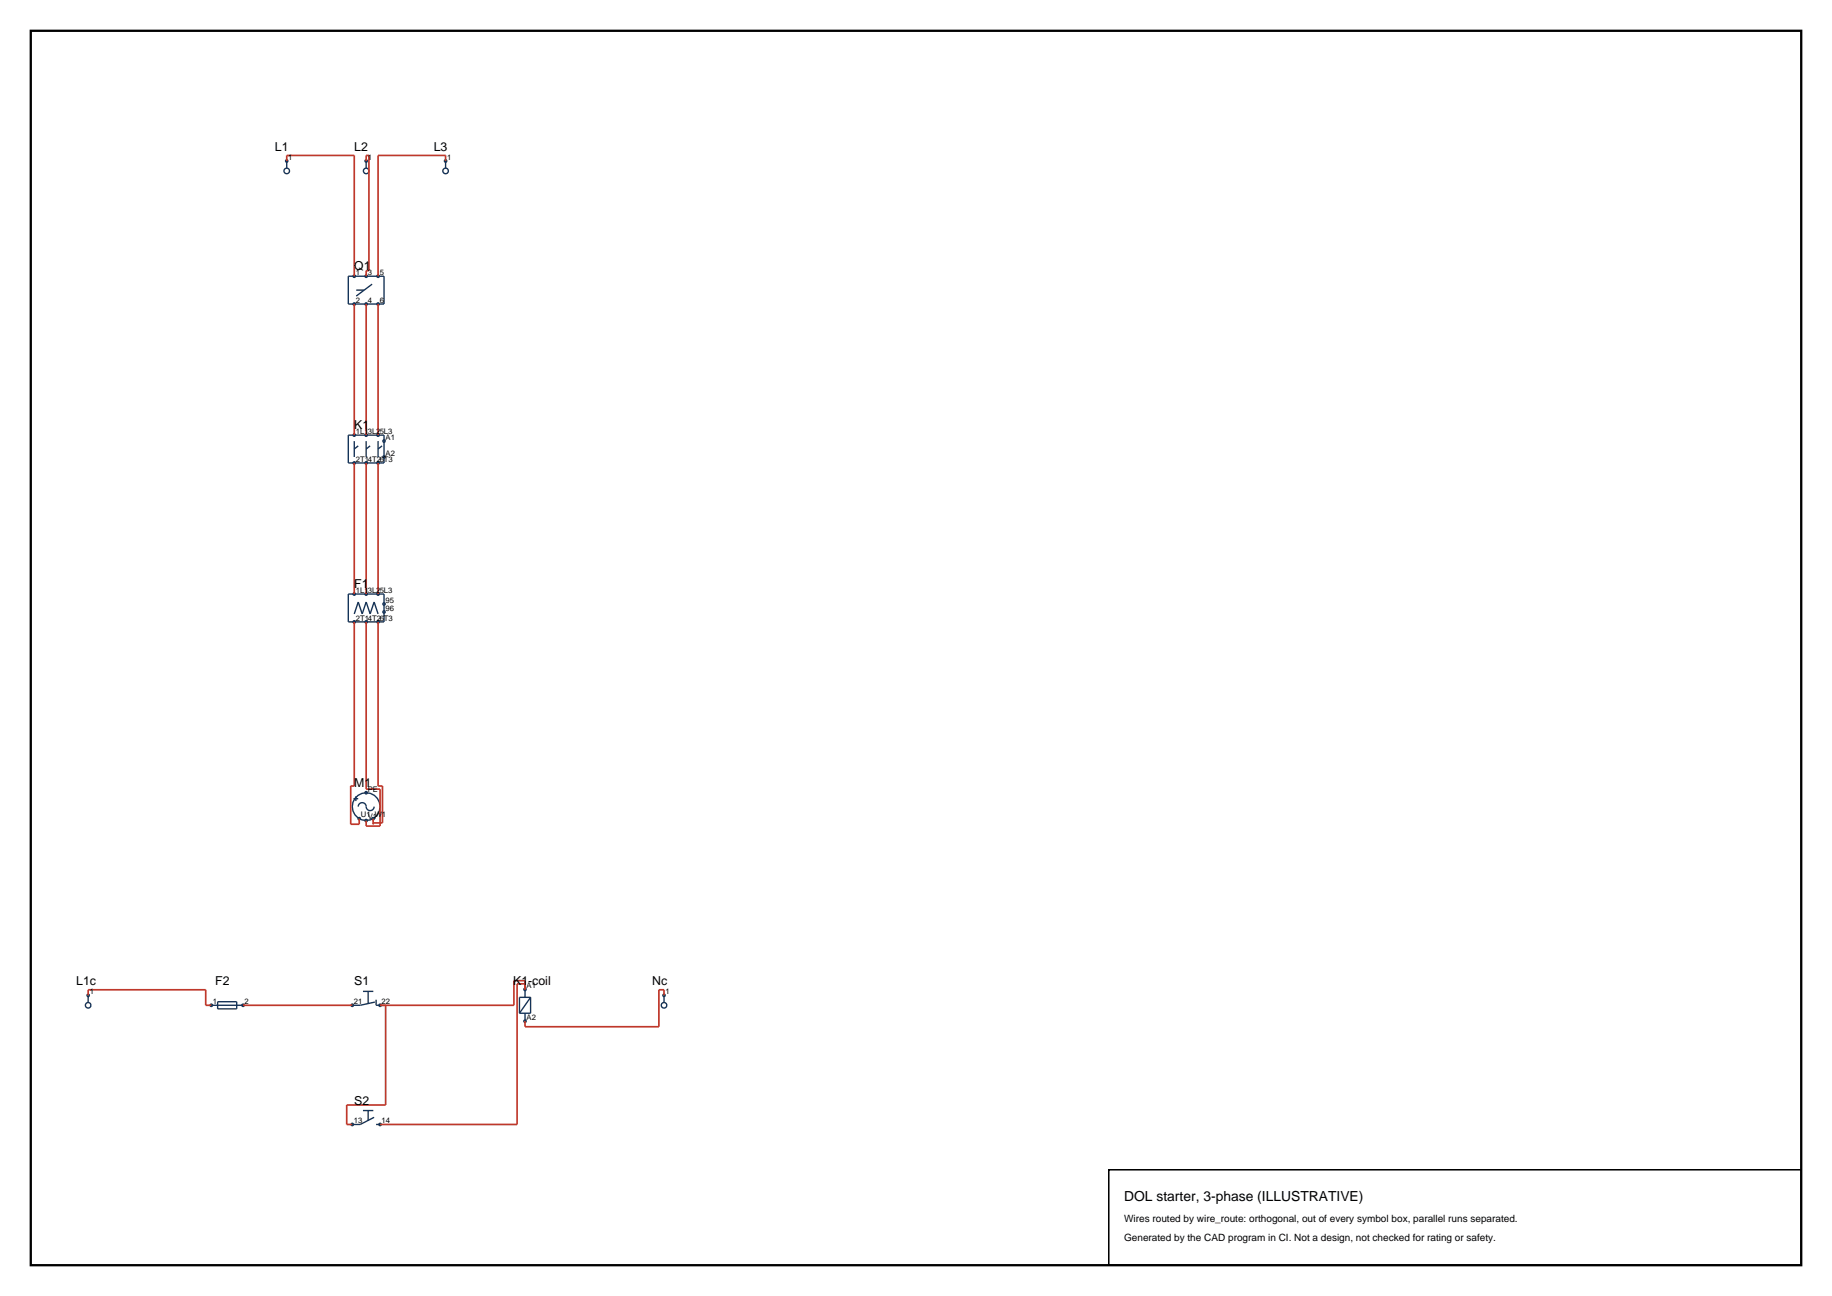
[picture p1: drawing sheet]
<svg xmlns="http://www.w3.org/2000/svg" width="420mm" height="297mm" viewBox="0 0 420 297" stroke-linecap="round" stroke-linejoin="round" font-family="sans-serif">
<path d="M7.1 7.1h405.8v282.8h-405.8z" fill="none" stroke="#000" stroke-width=".53"/>
<g fill="none" stroke="#143359" stroke-width=".32">
<path d="M65.7 36.9v1.6M83.9 36.9v1.6M102.2 36.9v1.6M79.9 63.3h8.1v6.4h-8.1zM81.7 66.5h1.8M85.3 65.1l-3.6 2.8M79.9 99.7h8.1v6.4h-8.1zM81.2 101.1v3.6M82.1 102.2l-.9 .7M83.9 101.1v3.6M84.9 102.2l-1 .7M86.7 101.1v3.6"/>
<path d="M87.6 102.2l-.9 .7M88 101.1h.1M88 104.7h.1M79.9 136.1h8.1v6.4h-8.1zM88 138.4h.1M81.2 140.7l.9-2.7 .9 2.7 .9-2.7 1 2.7 .9-2.7 .9 2.7M88 140.2h.1M81 183h1.1M81.6 182.5v1.1M82.1 184.9a.95 .95 0 0 1 1.1-.9 .95 .95 0 0 1 .8 1.1 .91 .91 0 0 0 1 .7 .91 .91 0 0 0 .8-.9M82.4 187.6h.1M20.2 228.1v1.6"/>
<path d="M20.2 228.1h.1M48.4 230.4h7.3M49.9 229.6h4.4v1.6h-4.4zM83.2 227.2h2.4M84.4 227.2v2.8M86 229.6l-3.4 .8h-1.8M86.2 229.1v1.3h.9M120.4 226.7v1.9M120.4 232.2v1.8M121.6 228.6v3.6h-2.5M121.6 228.6h-2.5v3.6M121.6 228.6l-2.5 3.6"/>
<path d="M152.2 228.1v1.6M83.2 254.5h2.4M84.4 254.5v2.4M85.8 256.1l-3.2 1.6h-1.8M86.2 257.7h.9"/>
<circle cx="65.7" cy="36.9" r=".27"/>
<circle cx="65.7" cy="39.2" r=".64"/>
<circle cx="83.9" cy="36.9" r=".27"/>
<circle cx="83.9" cy="39.2" r=".64"/>
<circle cx="102.2" cy="36.9" r=".27"/>
<circle cx="102.2" cy="39.2" r=".64"/>
<circle cx="81.2" cy="69.7" r=".27"/>
<circle cx="81.2" cy="63.3" r=".27"/>
<circle cx="83.9" cy="69.7" r=".27"/>
<circle cx="83.9" cy="63.3" r=".27"/>
<circle cx="86.7" cy="69.7" r=".27"/>
<circle cx="86.7" cy="63.3" r=".27"/>
<circle cx="81.2" cy="99.7" r=".27"/>
<circle cx="83.9" cy="99.7" r=".27"/>
<circle cx="86.7" cy="99.7" r=".27"/>
<circle cx="81.2" cy="106.1" r=".27"/>
<circle cx="83.9" cy="106.1" r=".27"/>
<circle cx="86.7" cy="106.1" r=".27"/>
<circle cx="88" cy="101.1" r=".27"/>
<circle cx="88" cy="104.7" r=".27"/>
<circle cx="81.2" cy="136.1" r=".27"/>
<circle cx="83.9" cy="136.1" r=".27"/>
<circle cx="86.7" cy="136.1" r=".27"/>
<circle cx="88" cy="138.4" r=".27"/>
<circle cx="81.2" cy="142.5" r=".27"/>
<circle cx="83.9" cy="142.5" r=".27"/>
<circle cx="86.7" cy="142.5" r=".27"/>
<circle cx="88" cy="140.2" r=".27"/>
<circle cx="82.4" cy="187.6" r=".27"/>
<circle cx="83.9" cy="181.7" r=".27"/>
<circle cx="83.9" cy="188" r=".27"/>
<circle cx="83.9" cy="184.9" r="3.2"/>
<circle cx="85.5" cy="187.6" r=".27"/>
<circle cx="20.2" cy="230.4" r=".64"/>
<circle cx="20.2" cy="228.1" r=".27"/>
<circle cx="48.4" cy="230.4" r=".27"/>
<circle cx="55.7" cy="230.4" r=".27"/>
<circle cx="80.8" cy="230.4" r=".27"/>
<circle cx="87.1" cy="230.4" r=".27"/>
<circle cx="120.4" cy="226.7" r=".27"/>
<circle cx="120.4" cy="234" r=".27"/>
<circle cx="152.2" cy="230.4" r=".64"/>
<circle cx="152.2" cy="228.1" r=".27"/>
<circle cx="80.8" cy="257.7" r=".27"/>
<circle cx="87.1" cy="257.7" r=".27"/>
</g>
<g fill="none" stroke="#bf382b" stroke-width=".39">
<path d="M65.7 36.9v-1.3h15.5v27.7M83.9 36.9v-1.3h.7v26.4h-.7v1.3M102.2 36.9v-1.3h-15.5v27.7M81.2 69.7v30M83.9 69.7v30M86.7 69.7v30M81.2 106.1v30M83.9 106.1v30M86.7 106.1v30M81.2 142.5v37.6h-.8v8.8h2v-1.3M83.9 142.5v38.3h3.2v8.5h-3.2v-1.3M86.7 142.5v37.6h1v8.5h-2.1l-.1 .3v-1.3"/>
<path d="M20.2 228.1v-1.3h27v3.6h1.2M55.7 230.4h25.1M88.4 230.4v22.8h-8.9v4.5h1.3M120.4 226.7v-2h-2.6v5.7h-30.7M120.4 225.5h-1.9v32.2h-31.4M152.2 228.1v-1.3h-1.1v8.5h-30.7v-1.3"/>
</g>
<path d="M254.2 268.1h158.7v21.8h-158.7z" fill="none" stroke="#000" stroke-width=".35"/>
<text font-size="3.2" x="257.7" y="275.1">DOL starter, 3-phase (ILLUSTRATIVE)</text>
<g font-size="2.8">
<text x="63" y="34.6">L1</text>
<text x="81.2" y="34.6">L2</text>
<text x="99.4" y="34.6">L3</text>
<text x="81.2" y="61.9">Q1</text>
<text x="81.2" y="98.4">K1</text>
<text x="81.2" y="134.8">F1</text>
<text x="81.2" y="180.3">M1</text>
<text x="17.5" y="225.8">L1c</text>
<text x="49.3" y="225.8">F2</text>
<text x="81.2" y="225.8">S1</text>
<text x="117.6" y="225.8">K1-coil</text>
<text x="149.5" y="225.8">Nc</text>
<text x="81.2" y="253.1">S2</text>
</g>
<g font-size="2.3">
<text x="257.7" y="280.1">Wires routed by wire_route: orthogonal, out of every symbol box, parallel runs separated.</text>
<text x="257.7" y="284.3">Generated by the CAD program in CI. Not a design, not checked for rating or safety.</text>
</g>
<g font-size="1.8">
<text x="66.1" y="36.6">1</text>
<text x="84.3" y="36.6">1</text>
<text x="102.5" y="36.6">1</text>
<text x="81.6" y="63">1</text>
<text x="84.3" y="63">3</text>
<text x="87" y="63">5</text>
<text x="81.6" y="69.4">2</text>
<text x="84.3" y="69.4">4</text>
<text x="87" y="69.4">6</text>
<text x="81.6" y="99.4">1L13L25L3</text>
<text x="88.4" y="100.8">A1</text>
<text x="81.6" y="105.8">2T14T26T3</text>
<text x="88.4" y="104.5">A2</text>
<text x="81.6" y="135.9">1L13L25L3</text>
<text x="81.6" y="142.2">2T14T26T3</text>
<text x="88.4" y="138.1">95</text>
<text x="88.4" y="140">96</text>
<text x="84.3" y="181.4">PE</text>
<text x="82.7" y="187.3">U1V1W1</text>
<text x="20.6" y="227.8">1</text>
<text x="120.7" y="226.5">A1</text>
<text x="152.6" y="227.8">1</text>
<text x="48.8" y="230.1">1</text>
<text x="56.1" y="230.1">2</text>
<text x="81.1" y="230.1">21</text>
<text x="87.5" y="230.1">22</text>
<text x="120.7" y="233.7">A2</text>
<text x="81.1" y="257.4">13</text>
<text x="87.5" y="257.4">14</text>
</g>
</svg>
